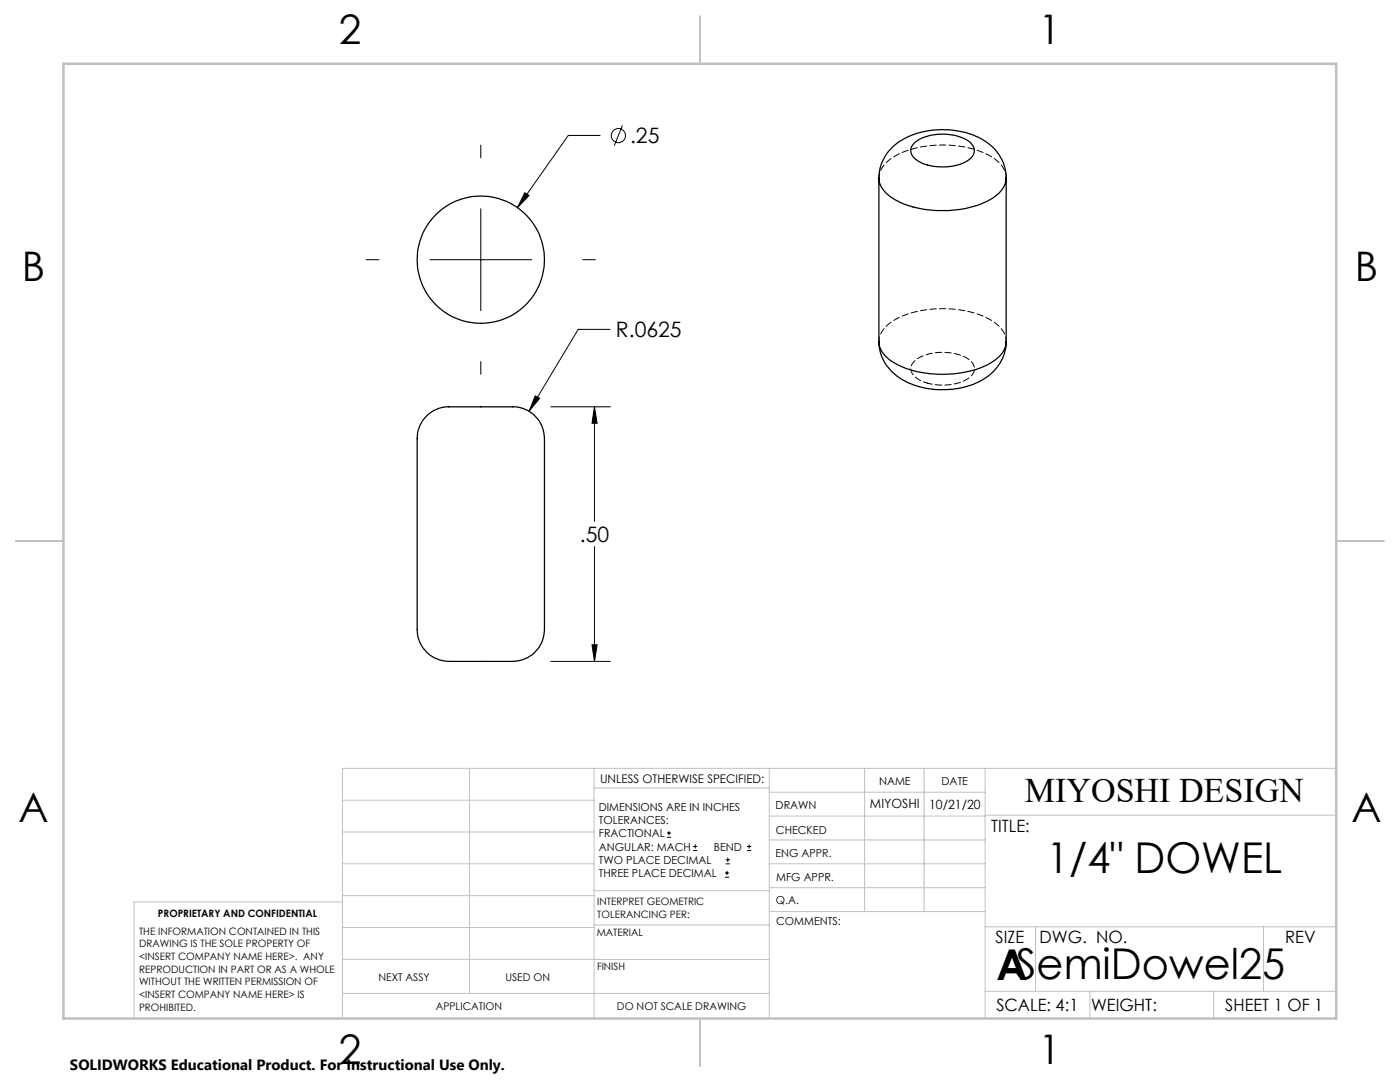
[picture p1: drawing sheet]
<svg xmlns="http://www.w3.org/2000/svg" width="279mm" height="216mm" viewBox="0 0 279 216" stroke-linecap="round" stroke-linejoin="round" font-family="sans-serif">
<g fill="none" stroke="#000" stroke-width=".2">
<path d="M96 29v2.5M104.7 38.5l.9 .5-2.3 2.5zM119.8 27h-6.4l-10.1 14.5M124.2 25l-1.6 4.1M73.1 51.8h2.5M85.8 51.8h20.3M96 41.7v20.3M116.3 51.8h2.5M96 72.1v2.6M106.8 79l.9 .5-2.1 2.6zM121.7 65.7h-6.3l-9.8 16.4M109.9 81.2h11.9"/>
<path d="M118.6 81.2l.6 3.3h-1.1zM118.6 81.2v22.8M118.6 109.1v22.9M109.9 132h11.9M118.1 128.7h1.1l-.6 3.3zM133.1 167.1h.8M133.1 166.2h.8M133.5 165.8v.9M138.3 169.7h.8M138.3 168.9h.8M138.7 168.5v.8M144.7 175h.8"/>
<path d="M144.7 174.2h.8M144.8 172.4h.9M144.8 171.6h.9M145.1 173.8v.8M145.2 171.1v.9M149.1 169.7h.8M149.1 168.9h.8M149.5 168.5v.8"/>
<circle cx="123.4" cy="27.1" r="1.41"/>
</g>
<g fill="none" stroke="#c0c0c0" stroke-width=".2">
<path d="M68.3 159.7h50.3M93.7 153.3v44.9M118.6 153.3v49.9M118.6 157.2h34.9M153.5 153.3v49.9M153.5 158.1h43.1M172.5 153.3v28.6M184.4 153.3v28.6M196.6 153.3v49.9M266.7 153.3h-198.4v49.9M68.3 178.7h50.3M68.3 172.4h50.3"/>
<path d="M68.3 166h50.3M68.3 180h-41.6v23.2M118.6 177.7h35M153.5 167.6h43.1M153.5 162.8h43.1M153.5 172.4h43.1M153.5 177.1h43.1M196.6 162.7h70.1M68.3 198.2h85.2M68.3 191.4l85.2 .1M68.3 185.1h50.3M118.6 184.6h35"/>
<path d="M153.6 181.9h43M196.6 197.8h70.1M196.6 184.9h70.1M206.7 184.9v12.9M217.5 197.8v5.4M242.2 197.8v5.4M252.2 184.9v12.9"/>
</g>
<path d="M139.7 3.2v9.5M3.1 107.9h9.6M266.7 107.9h9.5M139.7 203.2v9.6" fill="none" stroke="#c0c0c0" stroke-width=".25"/>
<path d="M12.7 12.7h254v190.5h-254z" fill="none" stroke="#c0c0c0" stroke-width=".5"/>
<path d="M118.1 128.7h1.1l-.6 3.3zM118.6 81.2l.6 3.3h-1.1zM106.8 79l-1.2 3.1 2.1-2.6zM104.7 38.5l-1.4 3 2.3-2.5z" fill="#000"/>
<g fill="none" stroke="#000" stroke-width=".25">
<path d="M175.4 35.5a9.1 9.1 0 0 1 5.8-8.2 16.6 16.6 0 0 1 16.2 1.5 8.6 8.6 0 0 1 3.4 6.7M175.4 35.5a5.8 5.8 0 0 0 3.8 4.6 21.8 21.8 0 0 0 18.5-.3 5.3 5.3 0 0 0 3.1-4.3M175.4 35.5v32.7M182.5 28.5a10.1 10.1 0 0 1 10.9-.3 2.13 2.13 0 0 1 1 2 2.13 2.13 0 0 1-1.3 1.8 10.6 10.6 0 0 1-10 .1 2.11 2.11 0 0 1-.6-3.6zM200.8 35.5v32.7M175.4 68.2a9.2 9.2 0 0 0 6.4 8.4 16.9 16.9 0 0 0 15.3-1.5 8.8 8.8 0 0 0 3.7-6.9M175.4 68.2a5 5 0 0 0 2.8 4 21 21 0 0 0 14 2.1 11.7 11.7 0 0 0 8-4.1l.5-1.2 .1-.8M85.3 82.8a7.3 7.3 0 0 1 5.6-1.6h8.5a18.9 18.9 0 0 1 5 .3 6.4 6.4 0 0 1 4.3 6v38.1a6.6 6.6 0 0 1-7.7 6.4h-8.5a12.6 12.6 0 0 1-5.9-.8 6.3 6.3 0 0 1-3.3-5.6v-38.1a6.3 6.3 0 0 1 2-4.7z"/>
<circle cx="96" cy="51.8" r="12.7"/>
</g>
<path d="M175.4 35.5a5.6 5.6 0 0 1 3.7-4.6 21.8 21.8 0 0 1 18.4 .2 5.5 5.5 0 0 1 3.3 4.4M185.2 76.5a4.2 4.2 0 0 1-3.4-2.6 2.95 2.95 0 0 1 2.4-2.9 10.6 10.6 0 0 1 9.2 .8 2.12 2.12 0 0 1 1.1 1.9 2.12 2.12 0 0 1-1.3 1.9 10.6 10.6 0 0 1-8 .9M200.8 68.1a5.3 5.3 0 0 0-3.3-4.4 21.6 21.6 0 0 0-18.9 .1 5.4 5.4 0 0 0-3.2 4.3" fill="none" stroke="#000" stroke-width=".2" stroke-dasharray="1.3 .6" stroke-dashoffset=".4"/>
<g font-size="8.5">
<text x="208.8" y="174.2">1/4&quot; DOWEL</text>
<text x="198.9" y="195.5">ASemiDowel25</text>
</g>
<g font-size="8.1">
<text x="67.6" y="8.9">2</text>
<text x="207.3" y="8.9">1</text>
<text x="4.4" y="56.1">B</text>
<text x="270.4" y="56.1">B</text>
<text x="3.7" y="164.1">A</text>
<text x="269.7" y="164.1">A</text>
<text x="67.6" y="212.4">2</text>
<text x="207.3" y="212.4">1</text>
</g>
<text font-size="6.9" x="204.5" y="160.1">MIYOSHI DESIGN</text>
<g font-size="4.2">
<text x="125.8" y="28.6">.25</text>
<text x="122.9" y="67.3">R.0625</text>
<text x="115.7" y="108.1">.50</text>
</g>
<g font-size="3.4">
<text x="197.8" y="166">TITLE:</text>
<text x="198.7" y="188.1">SIZE</text>
<text x="207.5" y="188.1">DWG. NO.</text>
<text x="256.5" y="188.2">REV</text>
<text x="198.8" y="201.7">SCALE: 4:1</text>
<text x="217.7" y="201.8">WEIGHT:</text>
<text x="244.5" y="201.7">SHEET 1 OF 1</text>
</g>
<text font-size="3" x="14" y="213.5">SOLIDWORKS Educational Product. For Instructional Use Only.</text>
<g font-size="2.5">
<text x="173.6" y="161.3">MIYOSHI</text>
<text x="185.4" y="161.4">10/21/20</text>
</g>
<text font-size="2.4" x="119.8" y="156.2">UNLESS OTHERWISE SPECIFIED:</text>
<g font-size="2.2">
<text x="119.5" y="161.8">DIMENSIONS ARE IN INCHES</text>
<text x="154.8" y="161.4">DRAWN</text>
<text x="175.4" y="156.6">NAME</text>
<text x="187.9" y="156.7">DATE</text>
<text x="119.5" y="164.4">TOLERANCES:</text>
<text x="119.5" y="167.1">FRACTIONAL</text>
<text x="154.9" y="166.3">CHECKED</text>
<text x="119.5" y="169.7">ANGULAR: MACH</text>
<text x="119.5" y="172.4">TWO PLACE DECIMAL</text>
<text x="142.5" y="169.7">BEND</text>
<text x="154.8" y="171">ENG APPR.</text>
<text x="119.5" y="175">THREE PLACE DECIMAL</text>
<text x="154.9" y="175.7">MFG APPR.</text>
<text x="154.9" y="180.4">Q.A.</text>
<text x="154.9" y="184.6">COMMENTS:</text>
</g>
<g font-size="2.1">
<text x="75.5" y="195.7">NEXT ASSY</text>
<text x="100.9" y="195.7">USED ON</text>
<text x="86.9" y="201.5">APPLICATION</text>
<text x="123.1" y="201.6">DO NOT SCALE DRAWING</text>
</g>
<g font-size="2">
<text x="31.5" y="182.9">PROPRIETARY AND CONFIDENTIAL</text>
<text x="119.2" y="180.6">INTERPRET GEOMETRIC</text>
<text x="119.2" y="183.1">TOLERANCING PER:</text>
<text x="27.8" y="186.5">THE INFORMATION CONTAINED IN THIS</text>
<text x="27.8" y="189">DRAWING IS THE SOLE PROPERTY OF</text>
<text x="27.8" y="191.6">&lt;INSERT COMPANY NAME HERE&gt;. ANY</text>
<text x="119.1" y="186.7">MATERIAL</text>
<text x="27.8" y="194.1">REPRODUCTION IN PART OR AS A WHOLE</text>
<text x="27.8" y="196.6">WITHOUT THE WRITTEN PERMISSION OF</text>
<text x="119.1" y="193.5">FINISH</text>
<text x="27.8" y="199.1">&lt;INSERT COMPANY NAME HERE&gt; IS</text>
<text x="27.8" y="201.7">PROHIBITED.</text>
</g>
</svg>
